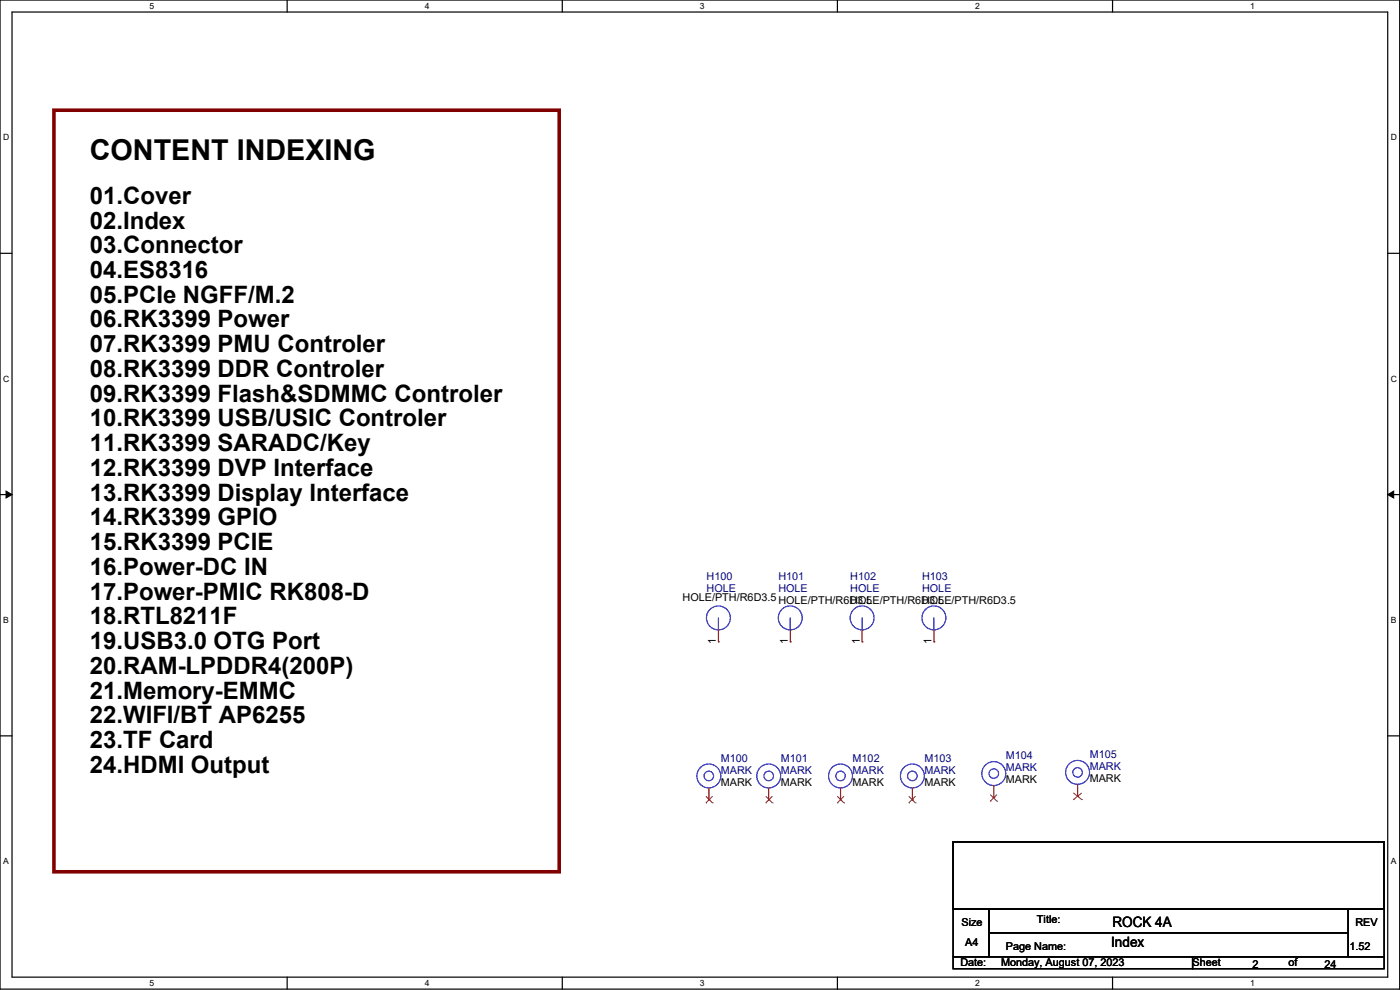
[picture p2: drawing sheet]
<svg xmlns="http://www.w3.org/2000/svg" width="297mm" height="210mm" viewBox="0 0 297 210" stroke-linecap="round" stroke-linejoin="round" font-family="sans-serif">
<path d="M0 0h296.9v209.8h-296.9zM2.6 2.6h291.8v204.7h-291.8z" fill="none" stroke="#000" stroke-width=".25"/>
<g fill="#fff">
<path d="M31.7 .3h1v2h-1z"/>
<path d="M31.7 207.5h1v2.1h-1z"/>
</g>
<path d="M60.9 0v2.6M60.9 207.3v2.5" fill="none" stroke="#000" stroke-width=".25"/>
<g fill="#fff">
<path d="M90.1 .3h1v2h-1z"/>
<path d="M90.1 207.5h1v2.1h-1z"/>
</g>
<path d="M119.3 0v2.6M119.3 207.3v2.5" fill="none" stroke="#000" stroke-width=".25"/>
<g fill="#fff">
<path d="M148.5 .3h1v2h-1z"/>
<path d="M148.5 207.5h1v2.1h-1z"/>
</g>
<path d="M177.7 0v2.6M177.7 207.3v2.5" fill="none" stroke="#000" stroke-width=".25"/>
<g fill="#fff">
<path d="M206.8 .3h1v2h-1z"/>
<path d="M206.8 207.5h1v2.1h-1z"/>
</g>
<path d="M236 0v2.6M236 207.3v2.5" fill="none" stroke="#000" stroke-width=".25"/>
<g fill="#fff">
<path d="M265.2 .3h1v2h-1z"/>
<path d="M265.2 207.5h1v2.1h-1z"/>
<path d="M.6 28.1h1.4v2.1h-1.4z"/>
<path d="M295 28.1h1.3v2.1h-1.3z"/>
<path d="M.6 79.3h1.4v2.1h-1.4z"/>
<path d="M295 79.3h1.3v2.1h-1.3z"/>
</g>
<path d="M0 53.7h2.6M294.4 53.7h2.5" fill="none" stroke="#000" stroke-width=".25"/>
<g fill="#fff">
<path d="M.6 130.5h1.3v2h-1.3z"/>
<path d="M295 130.5h1.2v2h-1.2z"/>
</g>
<path d="M0 104.9h2.6M294.4 104.9h2.5" fill="none" stroke="#000" stroke-width=".25"/>
<path d="M1.3 104.2l1.3 .7-1.3 .7zM294.4 104.9l1.3-.7v1.4z" fill="#000" stroke="#000" stroke-width=".21"/>
<g fill="#fff">
<path d="M.6 181.7h1.3v2h-1.3z"/>
<path d="M295 181.7h1.2v2h-1.2z"/>
</g>
<path d="M0 156.1h2.6M294.4 156.1h2.5M202.2 178.6h91.4v14.2h-91.4zM202.2 192.8h7.6v10.2h-7.6zM209.8 192.8h76.2v5.1h-76.2zM209.8 197.9h76.2v5.1h-76.2zM286 192.8h7.6v10.2h-7.6zM202.2 203h50.8v2.5h-50.8zM253 203h40.6v2.5h-40.6z" fill="none" stroke="#000" stroke-width=".25"/>
<path d="M11.4 23.4h107.2v161.5h-107.2z" fill="none" stroke="#800000" stroke-width=".76"/>
<g fill="none" stroke="#00f" stroke-width=".25">
<path d="M152.4 133.6h.1M152.4 131.1v2.5M167.7 133.6h.1M167.7 131.1v2.5M182.9 133.6h.1M182.9 131.1v2.5M198.1 133.6h.1M198.1 131.1v2.5"/>
<circle cx="152.4" cy="131.1" r="2.53"/>
<circle cx="167.6" cy="131.1" r="2.53"/>
<circle cx="182.9" cy="131.1" r="2.53"/>
<circle cx="198.1" cy="131.1" r="2.53"/>
<circle cx="150.4" cy="164.6" r="2.53"/>
<circle cx="150.4" cy="164.6" r="1.01"/>
<circle cx="163.1" cy="164.6" r="2.53"/>
<circle cx="163.1" cy="164.6" r="1.01"/>
<circle cx="178.3" cy="164.6" r="2.53"/>
<circle cx="178.3" cy="164.6" r="1.01"/>
<circle cx="193.6" cy="164.6" r="2.53"/>
<circle cx="193.6" cy="164.6" r="1.01"/>
<circle cx="210.8" cy="164.1" r="2.53"/>
<circle cx="210.8" cy="164.1" r="1.01"/>
<circle cx="228.6" cy="163.8" r="2.53"/>
<circle cx="228.6" cy="163.8" r="1.01"/>
</g>
<g fill="none" stroke="#f00" stroke-width=".25">
<path d="M152.4 136.2h.1M152.4 133.6v2.6M167.7 136.2h.1M167.7 133.6v2.6M182.9 136.2h.1M182.9 133.6v2.6M198.1 136.2h.1M198.1 133.6v2.6M150.4 169.7h.1M150.4 167.1v2.6M163.1 169.7h.1M163.1 167.1v2.6"/>
<path d="M178.3 169.7h.1M178.3 167.1v2.6M193.6 169.7h.1M193.6 167.1v2.6M210.8 169.2h.1M210.8 166.6v2.6M228.6 168.9h.1M228.6 166.4v2.5"/>
</g>
<g fill="none" stroke="#804000" stroke-width=".21">
<path d="M149.8 170.3h.1M149.8 168.9l1.4 1.4M151.2 170.3h.1M151.2 168.9l-1.4 1.4M162.5 170.3h.1M162.5 168.9l1.4 1.4M163.9 170.3h.1M163.9 168.9l-1.4 1.4M177.6 170.3h.1M177.6 168.9l1.4 1.4M179 170.3h.1M179 168.9l-1.4 1.4"/>
<path d="M192.8 170.3h.1M192.8 168.9l1.4 1.4M194.2 170.3h.1M194.2 168.9l-1.4 1.4M210.1 170h.1M210.1 168.6l1.4 1.4M211.5 170h.1M211.5 168.6l-1.4 1.4M227.7 169.6h.1M227.7 168.2l1.8 1.4M229.5 169.6h.1M229.5 168.2l-1.8 1.4"/>
</g>
<text font-size="6.1" x="19.1" y="34">CONTENT INDEXING</text>
<g font-size="5.1">
<text x="19.1" y="43.2">01.Cover</text>
<text x="19.1" y="48.5">02.Index</text>
<text x="19.1" y="53.7">03.Connector</text>
<text x="19.1" y="59">04.ES8316</text>
<text x="19.1" y="64.2">05.PCIe NGFF/M.2</text>
<text x="19.1" y="69.5">06.RK3399 Power</text>
<text x="19.1" y="74.7">07.RK3399 PMU Controler</text>
<text x="19.1" y="80">08.RK3399 DDR Controler</text>
<text x="19.1" y="85.2">09.RK3399 Flash&amp;SDMMC Controler</text>
<text x="19.1" y="90.5">10.RK3399 USB/USIC Controler</text>
<text x="19.1" y="95.7">11.RK3399 SARADC/Key</text>
<text x="19.1" y="101">12.RK3399 DVP Interface</text>
<text x="19.1" y="106.2">13.RK3399 Display Interface</text>
<text x="19.1" y="111.5">14.RK3399 GPIO</text>
<text x="19.1" y="116.7">15.RK3399 PCIE</text>
<text x="19.1" y="122">16.Power-DC IN</text>
<text x="19.1" y="127.2">17.Power-PMIC RK808-D</text>
<text x="19.1" y="132.5">18.RTL8211F</text>
<text x="19.1" y="137.7">19.USB3.0 OTG Port</text>
<text x="19.1" y="143">20.RAM-LPDDR4(200P)</text>
<text x="19.1" y="148.2">21.Memory-EMMC</text>
<text x="19.1" y="153.5">22.WIFI/BT AP6255</text>
<text x="19.1" y="158.7">23.TF Card</text>
<text x="19.1" y="164">24.HDMI Output</text>
</g>
<g font-size="3">
<text x="236" y="196.6">ROCK 4A</text>
<text x="235.7" y="200.9">Index</text>
</g>
<g font-size="2.3" fill="#000080">
<text x="149.9" y="123">H100</text>
<text x="149.9" y="125.5">HOLE</text>
<text x="165.1" y="123">H101</text>
<text x="165.1" y="125.5">HOLE</text>
<text x="180.4" y="123">H102</text>
<text x="180.4" y="125.5">HOLE</text>
<text x="195.6" y="123">H103</text>
<text x="195.6" y="125.5">HOLE</text>
<text x="152.9" y="161.6">M100</text>
<text x="165.6" y="161.6">M101</text>
<text x="180.9" y="161.6">M102</text>
<text x="196.1" y="161.6">M103</text>
<text x="213.4" y="161.1">M104</text>
<text x="231.2" y="160.8">M105</text>
<text x="152.9" y="164.1">MARK</text>
<text x="165.6" y="164.1">MARK</text>
<text x="180.9" y="164.1">MARK</text>
<text x="196.1" y="164.1">MARK</text>
<text x="213.4" y="163.6">MARK</text>
<text x="231.2" y="163.4">MARK</text>
</g>
<g font-size="2.3">
<text x="144.8" y="127.5">HOLE/PTH/R6D3.5HOLE/PTH/R6D3.5</text>
<text x="180.4" y="128">HOLE/PTH/R6D3.5</text>
<text x="195.6" y="128">HOLE/PTH/R6D3.5</text>
<text x="151.9" y="136.7" transform="rotate(-90 151.9 136.7)">1</text>
<text x="167.1" y="136.7" transform="rotate(-90 167.1 136.7)">1</text>
<text x="182.4" y="136.7" transform="rotate(-90 182.4 136.7)">1</text>
<text x="197.6" y="136.7" transform="rotate(-90 197.6 136.7)">1</text>
<text x="152.9" y="166.7">MARK</text>
<text x="165.6" y="166.7">MARK</text>
<text x="180.9" y="166.7">MARK</text>
<text x="196.1" y="166.7">MARK</text>
<text x="213.4" y="166.1">MARK</text>
<text x="231.2" y="165.9">MARK</text>
<text x="204" y="196.4">Size</text>
<text x="220" y="195.9">Title:</text>
<text x="287.6" y="196.4">REV</text>
<text x="204.7" y="200.7">A4</text>
<text x="213.4" y="201.5">Page Name:</text>
<text x="286.3" y="201.5">1.52</text>
<text x="203.7" y="205">Date:</text>
<text x="212.4" y="205">Monday, August 07, 2023</text>
<text x="253" y="205">Sheet</text>
<text x="265.7" y="205.3">2</text>
<text x="273.3" y="205">of</text>
<text x="281" y="205.3">24</text>
</g>
<g font-size="1.8">
<text x="31.7" y="1.9">5</text>
<text x="90.1" y="1.9">4</text>
<text x="148.5" y="1.9">3</text>
<text x="206.8" y="1.9">2</text>
<text x="265.2" y="1.9">1</text>
<text x=".6" y="29.8">D</text>
<text x="295" y="29.8">D</text>
<text x=".6" y="81">C</text>
<text x="295" y="81">C</text>
<text x=".6" y="132.1">B</text>
<text x="295" y="132.1">B</text>
<text x=".6" y="183.3">A</text>
<text x="295" y="183.3">A</text>
<text x="31.7" y="209.2">5</text>
<text x="90.1" y="209.2">4</text>
<text x="148.5" y="209.2">3</text>
<text x="206.8" y="209.2">2</text>
<text x="265.2" y="209.2">1</text>
</g>
</svg>
